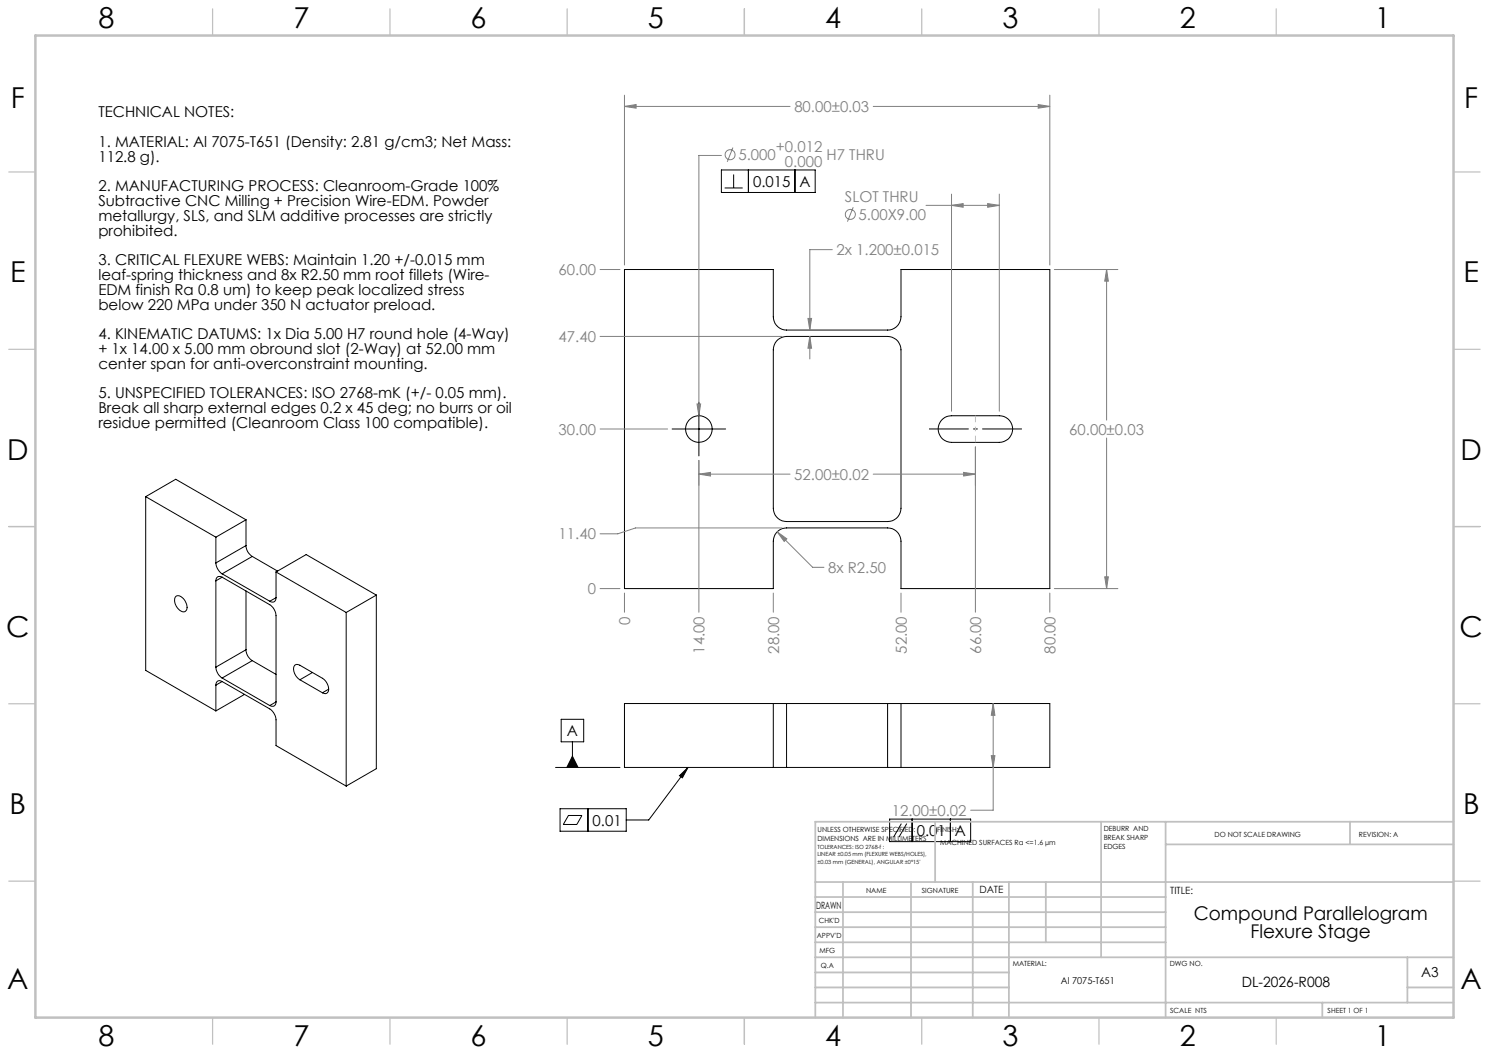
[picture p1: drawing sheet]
<svg xmlns="http://www.w3.org/2000/svg" width="420mm" height="297mm" viewBox="0 0 420 297" stroke-linecap="round" stroke-linejoin="round" font-family="sans-serif">
<g fill="none" stroke="#000" stroke-width=".28">
<path d="M203.5 47.9h26.4v6.4h-26.4zM204.4 53h5.1M206.9 49.2v3.8M211.1 47.9v6.4M224.2 47.9v6.4M176.1 76h42v13.4a3.8 3.8 0 0 0 3.8 3.7h28.5a3.8 3.8 0 0 0 3.7-3.7v-13.4h42v90h-42v-13.4a3.8 3.8 0 0 0-3.7-3.7h-28.5a3.8 3.8 0 0 0-3.8 3.7v13.4h-42zM219 96.2a3.9 3.9 0 0 1 2.9-1.3h28.5a3.8 3.8 0 0 1 3.7 3.8v44.7a3.8 3.8 0 0 1-3.7 3.7h-28.5a3.8 3.8 0 0 1-3.8-3.7v-44.7a4 4 0 0 1 .9-2.5zM197.1 113.4v15.2M265.5 118.6a3.6 3.6 0 0 1 2.9-1.3h13.5a3.8 3.8 0 0 1 3.7 3.7 3.8 3.8 0 0 1-3.7 3.8h-13.5a3.8 3.8 0 0 1-3.4-2.2 3.8 3.8 0 0 1 .5-4zM189.6 121h15.1M41.1 140.1l19.8 11.4M41.1 140.1v49l19.8 11.4"/>
<path d="M41.1 140.1l8.5-4.9 19.8 11.4M60.9 158.8a4 4 0 0 0 1.8 3.1M60.9 151.5v7.3M69.4 153.9a3.7 3.7 0 0 0 1.8 3M69.4 146.6l-8.5 4.9M69.4 153.9l-8.5 4.9M69.4 146.6v7.3M71.2 156.9l-8.5 5M71.2 156.9l7.1 4.2M49.7 168.1a2.47 2.47 0 0 1 2.8 2.1 1.64 1.64 0 0 1-.6 2.4 3.2 3.2 0 0 1-2.4-4.3zM60.9 163.8v24.4M62.7 162.8l13.4 7.8a3.9 3.9 0 0 1 1.8 3v24.4"/>
<path d="M62.7 162.8a1.08 1.08 0 0 0-1.3-.1 1.08 1.08 0 0 0-.5 1.1M62.7 161.9l13.4 7.7M62.7 162.8l-1.8 1M69.4 166.7v16.6M77.9 168.6a1.07 1.07 0 0 1-.6 1.1 1.07 1.07 0 0 1-1.2-.1M77.9 161.3v7.3M77.9 161.3l19.7 11.5M77.9 161.3l8.5-4.9 19.8 11.4M77.9 168.6l-1.8 1M97.6 172.8v48.9M106.2 167.8l-8.6 5M106.2 167.8v49l-8.6 4.9"/>
<path d="M60.9 188.2a4 4 0 0 0 1.8 3M60.9 193.2v7.3M62.7 192.2l13.4 7.8a4.1 4.1 0 0 1 1.8 3v7.3l19.7 11.4M62.7 192.2a1.08 1.08 0 0 0-1.3-.1 1.08 1.08 0 0 0-.5 1.1M62.7 191.2l13.4 7.8M62.7 192.2l-1.8 1M69 195.9l-8.1 4.6M69.4 183.3a3.7 3.7 0 0 0 1.8 3M69.4 183.3l-8.5 4.9M71.2 186.3l-8.5 4.9M71.2 186.3l6.7 3.9M77.9 198a1.09 1.09 0 0 1-.6 1.1 1.09 1.09 0 0 1-1.2-.1"/>
<path d="M77.9 198l-1.8 1M84.6 191.7a3.2 3.2 0 0 1-1.4-4.1l.5-.2 .9 .2 6.3 3.7a3.4 3.4 0 0 1 1.6 4l-.7 .3-.9-.2M84.6 191.7l6.3 3.7M88.1 189.7l-3.5 2M92.7 194.4l-1.8 1M218.1 198.4h3.8M218.1 198.4v18.1M218.1 198.4h-42v18.1h42M221.9 198.4h28.5M221.9 198.4v18.1M250.4 198.4h3.7M250.4 198.4v18.1"/>
<path d="M254.1 198.4v18.1M254.1 198.4h42v18.1h-42M156.7 216.5h18.2M158.3 202.9h6.3v6.3h-6.3zM161.5 213.3l1.6 3.2h-3.2zM161.5 209.2v7.3M191.7 218.8l2.4-2.3-1.6 2.9zM194.1 216.5l-11.1 14.8h-6.4M218.1 216.5h3.8M221.9 216.5h28.5M250.4 216.5h3.7M158 228.1h18.6v6.4h-18.6z"/>
<path d="M160.3 230h3.8l-1.4 2.5h-3.8zM165.8 228.1v6.4M250.9 231h22.9v6.4h-22.9zM254.2 232.3l-2.1 3.8M255.8 232.3l-2.2 3.8M257.3 231v6.4M268.1 231v6.4"/>
<circle cx="197.1" cy="121" r="3.8"/>
</g>
<g fill="none" stroke="#808080" stroke-width=".28">
<path d="M176.1 30l3.3-.5v1zM176.1 26.8v48M176.1 30h46.7M246.3 30h49.8M292.8 29.5l3.3 .5-3.3 .5zM296.1 26.8v48M203.5 43.8h-6.4v73.5M206.7 41.6l-1.6 4M240.7 58.5l-1.7 4M261.2 57.9h20.7M268.4 57.9l3.3-.5v1.1zM268.4 54.7v61.3"/>
<path d="M278.6 57.4l3.3 .5-3.3 .6zM281.9 54.7v61.3M169.3 76h5.6M234.8 70.4h-6.4v22.7M297.4 76h17.9M312.1 76l.5 3.3h-1zM312.1 76v42.5M169.3 94.9h51.3M227.9 89.8h1l-.5 3.3zM228.4 94.9l.5 3.3h-1zM228.4 94.9v6.3M196.6 113.9h1l-.5 3.4z"/>
<path d="M169.3 121h19M197.1 133.7l3.3-.5v1.1zM197.1 129.9v42.8M197.1 133.7h25.7M246.3 133.7h28.8M271.8 133.2l3.3 .5-3.3 .6zM275.1 126v46.7M312.1 123.5v42.5M219.2 150l2.7 2-.7 .7zM219.2 150l10 10h3.2M220.6 148.9h-41.3l-5 1.7h-5M169.3 166h5.6"/>
<path d="M176.1 167.3v5.4M218.1 167.3v5.4M254.1 167.3v5.4M296.1 167.3v5.4M297.4 166h17.9M311.6 162.7h1l-.5 3.3zM280.1 198.4l.5 3.4h-1zM280.1 198.4v30.1h-6.3M279.6 213.1h1l-.5 3.4z"/>
<circle cx="206" cy="43.6" r="1.41"/>
<circle cx="239.9" cy="60.5" r="1.41"/>
</g>
<path d="M288.2 121h-26.2" fill="none" stroke="#000" stroke-width=".28" stroke-dasharray="15.2 1.3 1.3 1.3" stroke-dashoffset="4" stroke-linecap="butt"/>
<path d="M275.1 117.2v7.5" fill="none" stroke="#c0c0c0" stroke-width=".28" stroke-dasharray="15.2 1.3 1.3 1.3" stroke-dashoffset="13.4" stroke-linecap="butt"/>
<g fill="none" stroke="#c0c0c0" stroke-width=".35">
<path d="M60 2.5v7.5M110 2.5v7.5M160 2.5v7.5M210 2.5v7.5M260 2.5v7.5M310 2.5v7.5M360 2.5v7.5M2.5 48.5h7.5M410 48.5h7.5M2.5 98.5h7.5M410 98.5h7.5M2.5 148.5h7.5"/>
<path d="M410 148.5h7.5M2.5 198.5h7.5M410 198.5h7.5M2.5 248.5h7.5M410 248.5h7.5M60 287v7.5M110 287v7.5M160 287v7.5M210 287v7.5M260 287v7.5M310 287v7.5M360 287v7.5"/>
</g>
<g fill="none" stroke="#c0c0c0" stroke-width=".5">
<path d="M263.8 231.8v17M310.6 231.8v38.2M328.8 231.8v55.2M328.8 238.2h81.2M380.8 231.8v6.4M410 231.8h-180v55.2M230 248.8h180M230 257.3h98.8M230 253h98.8M237.8 248.8v38.2M257 248.8v38.2M274.4 248.8v38.2"/>
<path d="M284.6 248.8v38.2M295 248.8v17M230 265.8h98.8M230 261.5h98.8M230 278.5h54.6M230 274.3h54.6M230 270h180M397 278.5h13M397 270v12.8M230 282.8h180M373 282.8v4.2"/>
</g>
<path d="M10 10h400v277h-400z" fill="none" stroke="#c0c0c0" stroke-width=".7"/>
<path d="M191.7 218.8l2.4-2.3-1.6 2.9zM161.5 213.3l1.6 3.2h-3.2z" fill="#000"/>
<g fill="#808080">
<path d="M196.6 113.9l.5 3.4 .5-3.4zM278.6 57.4l3.3 .5-3.3 .6zM268.4 57.9l3.3-.5v1.1zM176.1 30l3.3-.5v1zM292.8 29.5l3.3 .5-3.3 .5zM312.1 76l.5 3.3h-1zM311.6 162.7h1l-.5 3.3zM219.2 150l2 2.7 .7-.7zM228.4 94.9l.5 3.3h-1zM227.9 89.8h1l-.5 3.3zM279.6 213.1h1l-.5 3.4zM280.1 198.4l.5 3.4h-1z"/>
<path d="M197.1 133.7l3.3-.5v1.1zM271.8 133.2l3.3 .5-3.3 .6z"/>
</g>
<g font-size="8.1">
<text x="27.8" y="8">8</text>
<text x="82.8" y="8">7</text>
<text x="132.8" y="8">6</text>
<text x="182.8" y="8">5</text>
<text x="232.8" y="8">4</text>
<text x="282.8" y="8">3</text>
<text x="332.8" y="8">2</text>
<text x="387.8" y="8">1</text>
<text x="3" y="30.4">F</text>
<text x="413" y="30.4">F</text>
<text x="2.8" y="79.6">E</text>
<text x="412.8" y="79.6">E</text>
<text x="2" y="129.6">D</text>
<text x="412" y="129.6">D</text>
<text x="1.7" y="179.6">C</text>
<text x="411.7" y="179.6">C</text>
<text x="2.7" y="229.6">B</text>
<text x="412.7" y="229.6">B</text>
<text x="2" y="278.9">A</text>
<text x="412" y="278.9">A</text>
<text x="27.8" y="295">8</text>
<text x="82.8" y="295">7</text>
<text x="132.8" y="295">6</text>
<text x="182.8" y="295">5</text>
<text x="232.8" y="295">4</text>
<text x="282.8" y="295">3</text>
<text x="332.8" y="295">2</text>
<text x="387.8" y="295">1</text>
</g>
<g font-size="5.3">
<text x="336.7" y="259.4">Compound Parallelogram</text>
<text x="352.8" y="264.5">Flexure Stage</text>
</g>
<g font-size="4.2">
<text x="27.7" y="33">TECHNICAL NOTES:</text>
<text x="27.7" y="41.4">1. MATERIAL: Al 7075-T651 (Density: 2.81 g/cm3; Net Mass:</text>
<text x="27.7" y="45.6">112.8 g).</text>
<text x="27.7" y="53.9">2. MANUFACTURING PROCESS: Cleanroom-Grade 100%</text>
<text x="212.4" y="52.7">0.015</text>
<text x="225.5" y="52.7">A</text>
<text x="27.7" y="58.1">Subtractive CNC Milling + Precision Wire-EDM. Powder</text>
<text x="27.7" y="62.3">metallurgy, SLS, and SLM additive processes are strictly</text>
<text x="27.7" y="66.4">prohibited.</text>
<text x="27.7" y="74.8">3. CRITICAL FLEXURE WEBS: Maintain 1.20 +/-0.015 mm</text>
<text x="27.7" y="79">leaf-spring thickness and 8x R2.50 mm root fillets (Wire-</text>
<text x="27.7" y="83.1">EDM finish Ra 0.8 um) to keep peak localized stress</text>
<text x="27.7" y="87.3">below 220 MPa under 350 N actuator preload.</text>
<text x="27.7" y="95.6">4. KINEMATIC DATUMS: 1x Dia 5.00 H7 round hole (4-Way)</text>
<text x="27.7" y="99.8">+ 1x 14.00 x 5.00 mm obround slot (2-Way) at 52.00 mm</text>
<text x="27.7" y="104">center span for anti-overconstraint mounting.</text>
<text x="27.7" y="112.3">5. UNSPECIFIED TOLERANCES: ISO 2768-mK (+/- 0.05 mm).</text>
<text x="27.7" y="116.5">Break all sharp external edges 0.2 x 45 deg; no burrs or oil</text>
<text x="27.7" y="120.7">residue permitted (Cleanroom Class 100 compatible).</text>
<text x="159.9" y="207.6">A</text>
<text x="167.1" y="232.9">0.01</text>
<text x="258.6" y="235.8">0.01</text>
<text x="269.4" y="235.8">A</text>
</g>
<g font-size="4.2" fill="#808080">
<text x="224.1" y="31.6">80.00±0.03</text>
<text x="208.3" y="45.2">5.000</text>
<text x="218.8" y="42.9">+0.012</text>
<text x="221.4" y="47">0.000</text>
<text x="233.1" y="45.2">H7 THRU</text>
<text x="238.3" y="57">SLOT THRU</text>
<text x="242.2" y="62">5.00X9.00</text>
<text x="236" y="72">2x 1.200±0.015</text>
<text x="157.6" y="77.6">60.00</text>
<text x="157.6" y="96.5">47.40</text>
<text x="157.6" y="122.6">30.00</text>
<text x="301.6" y="122.6">60.00±0.03</text>
<text x="224.1" y="135.3">52.00±0.02</text>
<text x="157.6" y="152.1">11.40</text>
<text x="233.6" y="161.6">8x R2.50</text>
<text x="165.8" y="167.6">0</text>
<text x="177.7" y="176.2" transform="rotate(-90 177.7 176.2)">0</text>
<text x="198.7" y="184.4" transform="rotate(-90 198.7 184.4)">14.00</text>
<text x="219.7" y="184.4" transform="rotate(-90 219.7 184.4)">28.00</text>
<text x="255.8" y="184.4" transform="rotate(-90 255.8 184.4)">52.00</text>
<text x="276.7" y="184.4" transform="rotate(-90 276.7 184.4)">66.00</text>
<text x="297.7" y="184.4" transform="rotate(-90 297.7 184.4)">80.00</text>
<text x="251.5" y="230.1">12.00±0.02</text>
</g>
<text font-size="4" x="350.3" y="278.4">DL-2026-R008</text>
<text font-size="3.9" x="400.9" y="275.5">A3</text>
<g font-size="2.8">
<text x="276.2" y="252">DATE</text>
<text x="230.2" y="256.3">DRAWN</text>
<text x="330.1" y="252.1">TITLE:</text>
</g>
<text font-size="2.7" x="299.2" y="277.6">Al 7075-T651</text>
<g font-size="2">
<text x="230.6" y="234.6">UNLESS OTHERWISE SPECIFIED:</text>
<text x="230.6" y="237.1">DIMENSIONS ARE IN MILLIMETERS</text>
<text x="264.4" y="234.6">FINISH:</text>
<text x="265.2" y="238.4">MACHINED SURFACES Ra &lt;=1.6 µm</text>
<text x="311.3" y="234.5">DEBURR AND</text>
<text x="311.3" y="237">BREAK SHARP</text>
<text x="311.3" y="239.5">EDGES</text>
<text x="342.6" y="236">DO NOT SCALE DRAWING</text>
<text x="383.3" y="236.2">REVISION: A</text>
<text x="244.3" y="252">NAME</text>
<text x="260" y="251.9">SIGNATURE</text>
<text x="230.9" y="260.3">CHK'D</text>
<text x="230.4" y="264.4">APPV'D</text>
<text x="231.1" y="268.8">MFG</text>
<text x="231.5" y="273">Q.A</text>
<text x="285.6" y="272.5">MATERIAL:</text>
<text x="330" y="272.5">DWG NO.</text>
<text x="330.1" y="285.6">SCALE NTS</text>
<text x="374.5" y="285.6">SHEET 1 OF 1</text>
</g>
<g font-size="1.6">
<text x="230.6" y="239.4">TOLERANCES: ISO 2768-f :</text>
<text x="230.6" y="241.6">LINEAR ±0.05 mm (FLEXURE WEBS/HOLES),</text>
<text x="230.6" y="243.8">±0.03 mm (GENERAL), ANGULAR ±0°15'</text>
</g>
</svg>
